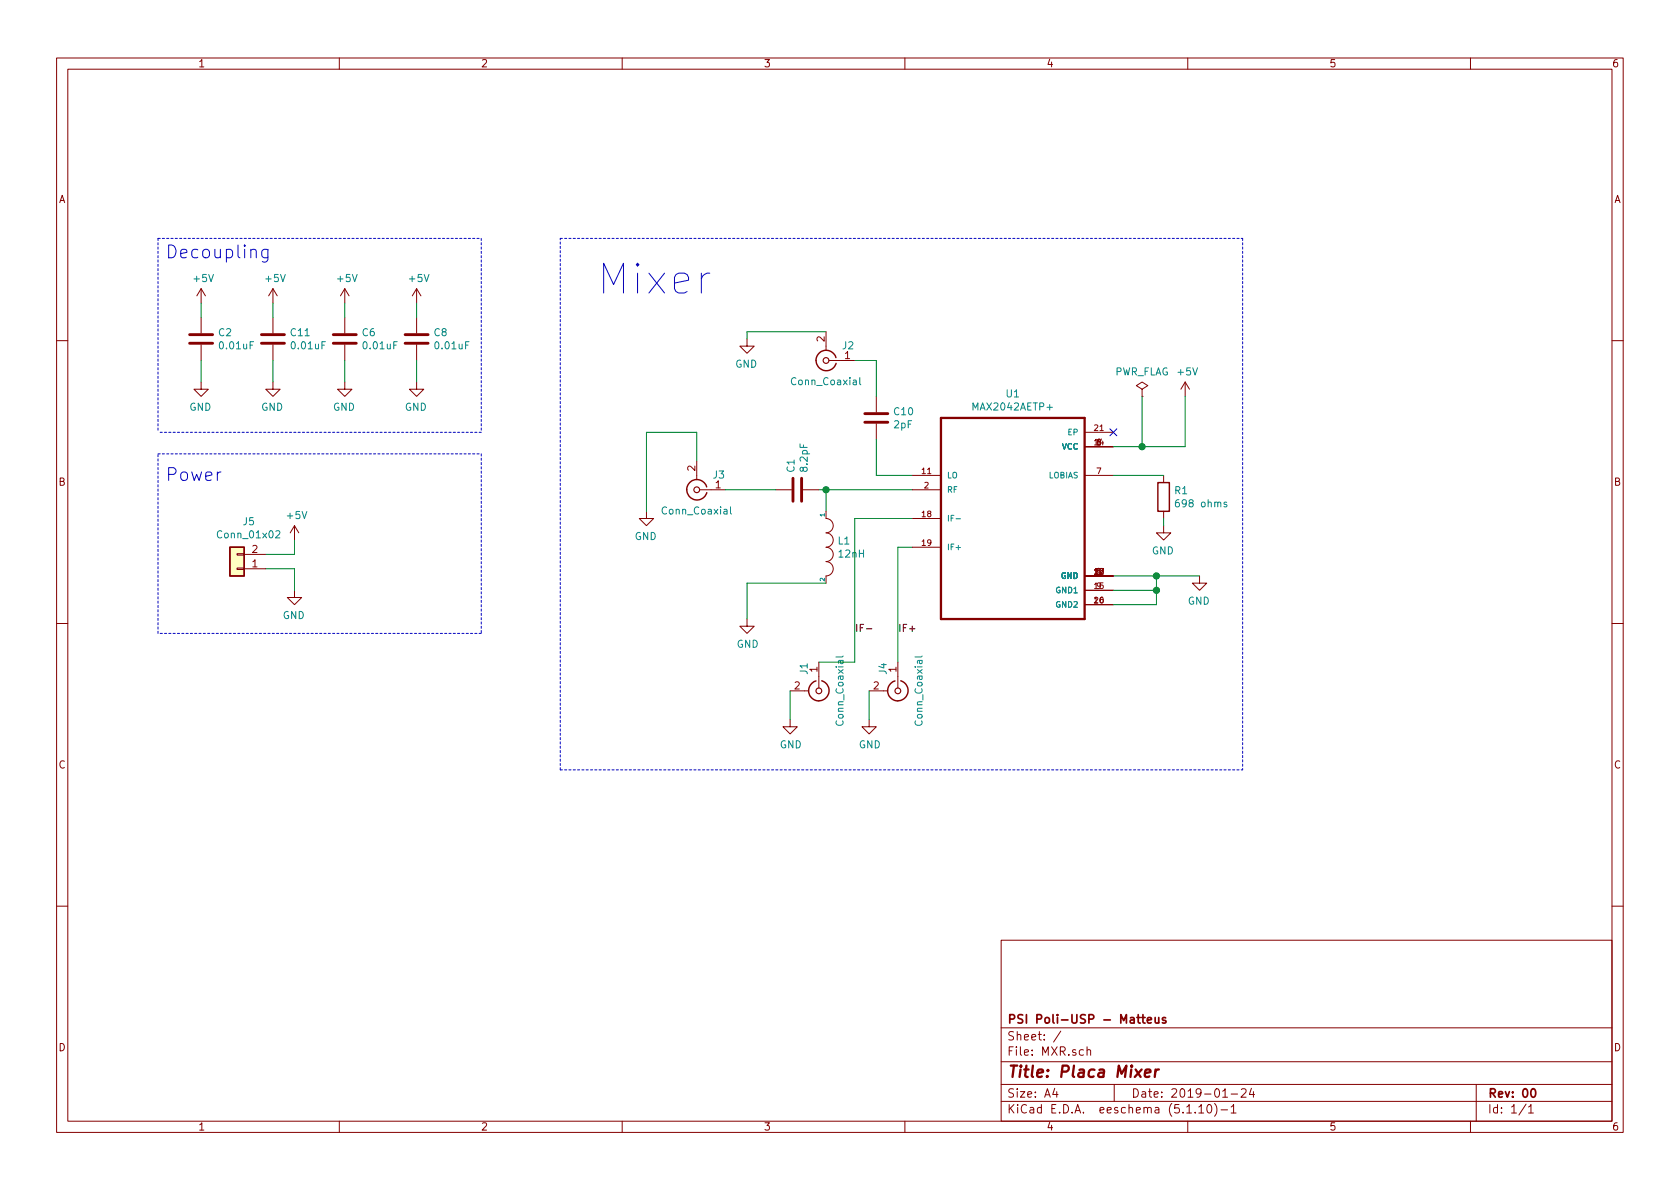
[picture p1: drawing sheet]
EESchema Schematic File Version 4
EELAYER 30 0
EELAYER END
$Descr A4 11693 8268
encoding utf-8
Sheet 1 1
Title "Placa Mixer"
Date "2019-01-24"
Rev "00"
Comp "PSI Poli-USP - Matteus"
Comment1 ""
Comment2 ""
Comment3 ""
Comment4 ""
$EndDescr
Wire Wire Line
	6250 3800 6250 4600
Wire Wire Line
	5950 3600 5950 4600
$Comp
L MXR-rescue:Conn_Coaxial-Connector-PA-rescue-Coupler-rescue-CPL-rescue J1
U 1 1
P 5700 4800
F 0 "J1" H 5500 4700 50  0000 L CNN
F 1 "Conn_Coaxial" H 5700 4950 50  0000 C CNN
F 2 "Connector_Coaxial:BNC_TEConnectivity_1478204_Vertical" H 5700 4800 50  0001 C CNN
F 3 " ~" H 5700 4800 50  0001 C CNN
	1    5700 4800
	0    1    1    0   
$EndComp
$Comp
L MXR-rescue:Conn_Coaxial-Connector-PA-rescue-Coupler-rescue-CPL-rescue J4
U 1 1
P 6250 4800
F 0 "J4" H 6050 4700 50  0000 L CNN
F 1 "Conn_Coaxial" H 6250 4950 50  0000 C CNN
F 2 "Connector_Coaxial:BNC_TEConnectivity_1478204_Vertical" H 6250 4800 50  0001 C CNN
F 3 " ~" H 6250 4800 50  0001 C CNN
	1    6250 4800
	0    1    1    0   
$EndComp
Text Notes 4150 2050 0    207  ~ 0
Mixer
Wire Wire Line
	7950 3100 7750 3100
Connection ~ 7950 3100
Wire Wire Line
	7950 2750 7950 3100
$Comp
L power:PWR_FLAG #FLG0101
U 1 1
P 7950 2750
F 0 "#FLG0101" H 7950 2825 50  0001 C CNN
F 1 "PWR_FLAG" H 7950 2923 50  0000 C CNN
F 2 "" H 7950 2750 50  0001 C CNN
F 3 "~" H 7950 2750 50  0001 C CNN
	1    7950 2750
	1    0    0    -1  
$EndComp
Wire Wire Line
	8250 3100 7950 3100
NoConn ~ 7750 3000
$Comp
L MAX2042AETP_:MAX2042AETP+ U1
U 1 1
P 7050 3600
F 0 "U1" H 7050 4470 50  0000 C CNN
F 1 "MAX2042AETP+" H 7050 4379 50  0000 C CNN
F 2 "Package_DFN_QFN:TQFN-20-1EP_5x5mm_P0.65mm_EP3.1x3.1mm" H 7050 3600 50  0001 L BNN
F 3 "Maxim Integrated" H 7050 3600 50  0001 L BNN
F 4 "None" H 7050 3600 50  0001 L BNN "Campo4"
F 5 "Unavailable" H 7050 3600 50  0001 L BNN "Campo5"
F 6 "MAX2042AETP+" H 7050 3600 50  0001 L BNN "Campo6"
F 7 "TQFN-20 Maxim" H 7050 3600 50  0001 L BNN "Campo7"
F 8 "MAX2042 Series 1.6 to 3.9 GHz Up/Down Conversion Mixer - TQFN-20EP" H 7050 3600 50  0001 L BNN "Campo8"
	1    7050 3600
	1    0    0    -1  
$EndComp
$Comp
L Device:C C1
U 1 1
P 5550 3400
F 0 "C1" H 5665 3446 50  0000 L CNN
F 1 "8.2pF" H 5665 3355 50  0000 L CNN
F 2 "Capacitor_SMD:C_0402_1005Metric" H 5588 3250 50  0001 C CNN
F 3 "~" H 5550 3400 50  0001 C CNN
	1    5550 3400
	0    -1   -1   0   
$EndComp
$Comp
L Device:R R1
U 1 1
P 8100 3450
F 0 "R1" H 8170 3496 50  0000 L CNN
F 1 "698 ohms" H 8170 3405 50  0000 L CNN
F 2 "Resistor_SMD:R_0402_1005Metric" V 8030 3450 50  0001 C CNN
F 3 "~" H 8100 3450 50  0001 C CNN
	1    8100 3450
	1    0    0    -1  
$EndComp
Wire Wire Line
	7750 3300 8100 3300
Wire Wire Line
	8100 3650 8100 3600
$Comp
L Device:C C2
U 1 1
P 1400 2350
F 0 "C2" H 1515 2396 50  0000 L CNN
F 1 "0.01uF" H 1515 2305 50  0000 L CNN
F 2 "Capacitor_SMD:C_0402_1005Metric" H 1438 2200 50  0001 C CNN
F 3 "~" H 1400 2350 50  0001 C CNN
	1    1400 2350
	1    0    0    -1  
$EndComp
$Comp
L Device:C C8
U 1 1
P 2900 2350
F 0 "C8" H 3015 2396 50  0000 L CNN
F 1 "0.01uF" H 3015 2305 50  0000 L CNN
F 2 "Capacitor_SMD:C_0402_1005Metric" H 2938 2200 50  0001 C CNN
F 3 "~" H 2900 2350 50  0001 C CNN
	1    2900 2350
	1    0    0    -1  
$EndComp
$Comp
L Device:C C6
U 1 1
P 2400 2350
F 0 "C6" H 2515 2396 50  0000 L CNN
F 1 "0.01uF" H 2515 2305 50  0000 L CNN
F 2 "Capacitor_SMD:C_0402_1005Metric" H 2438 2200 50  0001 C CNN
F 3 "~" H 2400 2350 50  0001 C CNN
	1    2400 2350
	1    0    0    -1  
$EndComp
$Comp
L Device:C C11
U 1 1
P 1900 2350
F 0 "C11" H 2015 2396 50  0000 L CNN
F 1 "0.01uF" H 2015 2305 50  0000 L CNN
F 2 "Capacitor_SMD:C_0402_1005Metric" H 1938 2200 50  0001 C CNN
F 3 "~" H 1900 2350 50  0001 C CNN
	1    1900 2350
	1    0    0    -1  
$EndComp
Wire Wire Line
	5500 5000 5500 4800
Wire Wire Line
	6050 4800 6050 5000
$Comp
L power:GND #PWR05
U 1 1
P 6050 5000
F 0 "#PWR05" H 6050 4750 50  0001 C CNN
F 1 "GND" H 6055 4827 50  0000 C CNN
F 2 "" H 6050 5000 50  0001 C CNN
F 3 "" H 6050 5000 50  0001 C CNN
	1    6050 5000
	1    0    0    -1  
$EndComp
$Comp
L power:GND #PWR04
U 1 1
P 5500 5000
F 0 "#PWR04" H 5500 4750 50  0001 C CNN
F 1 "GND" H 5505 4827 50  0000 C CNN
F 2 "" H 5500 5000 50  0001 C CNN
F 3 "" H 5500 5000 50  0001 C CNN
	1    5500 5000
	1    0    0    -1  
$EndComp
Wire Wire Line
	5950 4600 5700 4600
Wire Wire Line
	5200 4050 5200 4300
Wire Wire Line
	5750 4050 5200 4050
$Comp
L power:GND #PWR03
U 1 1
P 5200 4300
F 0 "#PWR03" H 5200 4050 50  0001 C CNN
F 1 "GND" H 5205 4127 50  0000 C CNN
F 2 "" H 5200 4300 50  0001 C CNN
F 3 "" H 5200 4300 50  0001 C CNN
	1    5200 4300
	1    0    0    -1  
$EndComp
Wire Wire Line
	5750 3400 6350 3400
Connection ~ 5750 3400
Wire Wire Line
	5750 3550 5750 3400
$Comp
L pspice:INDUCTOR L1
U 1 1
P 5750 3800
F 0 "L1" V 5704 3878 50  0000 L CNN
F 1 "12nH" V 5795 3878 50  0000 L CNN
F 2 "Inductor_SMD:L_0402_1005Metric" H 5750 3800 50  0001 C CNN
F 3 "~" H 5750 3800 50  0001 C CNN
	1    5750 3800
	0    1    1    0   
$EndComp
Wire Wire Line
	5700 3400 5750 3400
Wire Wire Line
	5050 3400 5400 3400
Wire Wire Line
	4500 3000 4500 3550
Wire Wire Line
	4850 3000 4500 3000
Wire Wire Line
	4850 3200 4850 3000
Wire Wire Line
	6350 3600 5950 3600
Wire Wire Line
	6350 3800 6250 3800
Wire Wire Line
	5200 2300 5200 2350
Wire Wire Line
	5750 2300 5200 2300
$Comp
L MXR-rescue:GND-power-PA-rescue-Coupler-rescue-CPL-rescue #PWR02
U 1 1
P 5200 2350
F 0 "#PWR02" H 5200 2100 50  0001 C CNN
F 1 "GND" H 5205 2177 50  0000 C CNN
F 2 "" H 5200 2350 50  0001 C CNN
F 3 "" H 5200 2350 50  0001 C CNN
	1    5200 2350
	-1   0    0    -1  
$EndComp
Wire Wire Line
	6100 2500 6100 2750
Wire Wire Line
	5950 2500 6100 2500
$Comp
L MXR-rescue:Conn_Coaxial-Connector-PA-rescue-Coupler-rescue-CPL-rescue J2
U 1 1
P 5750 2500
F 0 "J2" H 5550 2400 50  0000 L CNN
F 1 "Conn_Coaxial" H 5750 2650 50  0000 C CNN
F 2 "fp:SMA_Amphenol_901-9215_EdgeMount" H 5750 2500 50  0001 C CNN
F 3 " ~" H 5750 2500 50  0001 C CNN
	1    5750 2500
	-1   0    0    1   
$EndComp
Wire Wire Line
	6100 3300 6100 3050
Wire Wire Line
	6350 3300 6100 3300
$Comp
L Device:C C10
U 1 1
P 6100 2900
F 0 "C10" H 6215 2946 50  0000 L CNN
F 1 "2pF" H 6215 2855 50  0000 L CNN
F 2 "SamacSys_Parts:CAPC1005X55N" H 6138 2750 50  0001 C CNN
F 3 "~" H 6100 2900 50  0001 C CNN
	1    6100 2900
	1    0    0    -1  
$EndComp
Wire Wire Line
	1900 2650 1900 2500
Wire Wire Line
	8250 3100 8250 2750
$Comp
L power:+5V #PWR07
U 1 1
P 8250 2750
F 0 "#PWR07" H 8250 2600 50  0001 C CNN
F 1 "+5V" H 8265 2923 50  0000 C CNN
F 2 "" H 8250 2750 50  0001 C CNN
F 3 "" H 8250 2750 50  0001 C CNN
	1    8250 2750
	1    0    0    -1  
$EndComp
$Comp
L MXR-rescue:GND-power-PA-rescue-Coupler-rescue-CPL-rescue #PWR09
U 1 1
P 1900 2650
F 0 "#PWR09" H 1900 2400 50  0001 C CNN
F 1 "GND" H 1905 2477 50  0000 C CNN
F 2 "" H 1900 2650 50  0001 C CNN
F 3 "" H 1900 2650 50  0001 C CNN
	1    1900 2650
	-1   0    0    -1  
$EndComp
$Comp
L MXR-rescue:GND-power-PA-rescue-Coupler-rescue-CPL-rescue #PWR01
U 1 1
P 4500 3550
F 0 "#PWR01" H 4500 3300 50  0001 C CNN
F 1 "GND" H 4505 3377 50  0000 C CNN
F 2 "" H 4500 3550 50  0001 C CNN
F 3 "" H 4500 3550 50  0001 C CNN
	1    4500 3550
	-1   0    0    -1  
$EndComp
$Comp
L MXR-rescue:GND-power-PA-rescue-Coupler-rescue-CPL-rescue #PWR06
U 1 1
P 8100 3650
F 0 "#PWR06" H 8100 3400 50  0001 C CNN
F 1 "GND" H 8105 3477 50  0000 C CNN
F 2 "" H 8100 3650 50  0001 C CNN
F 3 "" H 8100 3650 50  0001 C CNN
	1    8100 3650
	-1   0    0    -1  
$EndComp
Connection ~ 8050 4100
Wire Wire Line
	8050 4200 8050 4100
Wire Wire Line
	7750 4200 8050 4200
Wire Wire Line
	8050 4000 8350 4000
Connection ~ 8050 4000
Wire Wire Line
	8050 4100 8050 4000
Wire Wire Line
	7750 4100 8050 4100
Wire Wire Line
	7750 4000 8050 4000
$Comp
L MXR-rescue:GND-power-PA-rescue-Coupler-rescue-CPL-rescue #PWR08
U 1 1
P 8350 4000
F 0 "#PWR08" H 8350 3750 50  0001 C CNN
F 1 "GND" H 8355 3827 50  0000 C CNN
F 2 "" H 8350 4000 50  0001 C CNN
F 3 "" H 8350 4000 50  0001 C CNN
	1    8350 4000
	-1   0    0    -1  
$EndComp
$Comp
L MXR-rescue:Conn_Coaxial-Connector-PA-rescue-Coupler-rescue-CPL-rescue J3
U 1 1
P 4850 3400
F 0 "J3" H 4650 3300 50  0000 L CNN
F 1 "Conn_Coaxial" H 4850 3550 50  0000 C CNN
F 2 "fp:SMA_Amphenol_901-9215_EdgeMount" H 4850 3400 50  0001 C CNN
F 3 " ~" H 4850 3400 50  0001 C CNN
	1    4850 3400
	-1   0    0    1   
$EndComp
$Comp
L power:+5V #PWR0101
U 1 1
P 2900 2100
F 0 "#PWR0101" H 2900 1950 50  0001 C CNN
F 1 "+5V" H 2915 2273 50  0000 C CNN
F 2 "" H 2900 2100 50  0001 C CNN
F 3 "" H 2900 2100 50  0001 C CNN
	1    2900 2100
	1    0    0    -1  
$EndComp
$Comp
L power:+5V #PWR0102
U 1 1
P 2400 2100
F 0 "#PWR0102" H 2400 1950 50  0001 C CNN
F 1 "+5V" H 2415 2273 50  0000 C CNN
F 2 "" H 2400 2100 50  0001 C CNN
F 3 "" H 2400 2100 50  0001 C CNN
	1    2400 2100
	1    0    0    -1  
$EndComp
$Comp
L power:+5V #PWR0103
U 1 1
P 1900 2100
F 0 "#PWR0103" H 1900 1950 50  0001 C CNN
F 1 "+5V" H 1915 2273 50  0000 C CNN
F 2 "" H 1900 2100 50  0001 C CNN
F 3 "" H 1900 2100 50  0001 C CNN
	1    1900 2100
	1    0    0    -1  
$EndComp
$Comp
L power:+5V #PWR0104
U 1 1
P 1400 2100
F 0 "#PWR0104" H 1400 1950 50  0001 C CNN
F 1 "+5V" H 1415 2273 50  0000 C CNN
F 2 "" H 1400 2100 50  0001 C CNN
F 3 "" H 1400 2100 50  0001 C CNN
	1    1400 2100
	1    0    0    -1  
$EndComp
$Comp
L MXR-rescue:GND-power-PA-rescue-Coupler-rescue-CPL-rescue #PWR0105
U 1 1
P 1400 2650
F 0 "#PWR0105" H 1400 2400 50  0001 C CNN
F 1 "GND" H 1405 2477 50  0000 C CNN
F 2 "" H 1400 2650 50  0001 C CNN
F 3 "" H 1400 2650 50  0001 C CNN
	1    1400 2650
	-1   0    0    -1  
$EndComp
$Comp
L MXR-rescue:GND-power-PA-rescue-Coupler-rescue-CPL-rescue #PWR0106
U 1 1
P 2400 2650
F 0 "#PWR0106" H 2400 2400 50  0001 C CNN
F 1 "GND" H 2405 2477 50  0000 C CNN
F 2 "" H 2400 2650 50  0001 C CNN
F 3 "" H 2400 2650 50  0001 C CNN
	1    2400 2650
	-1   0    0    -1  
$EndComp
$Comp
L MXR-rescue:GND-power-PA-rescue-Coupler-rescue-CPL-rescue #PWR0107
U 1 1
P 2900 2650
F 0 "#PWR0107" H 2900 2400 50  0001 C CNN
F 1 "GND" H 2905 2477 50  0000 C CNN
F 2 "" H 2900 2650 50  0001 C CNN
F 3 "" H 2900 2650 50  0001 C CNN
	1    2900 2650
	-1   0    0    -1  
$EndComp
Wire Wire Line
	2900 2200 2900 2100
Wire Wire Line
	2900 2650 2900 2500
Wire Wire Line
	2400 2650 2400 2500
Wire Wire Line
	2400 2200 2400 2100
Wire Wire Line
	1400 2650 1400 2500
Wire Wire Line
	1400 2200 1400 2100
Wire Wire Line
	1900 2200 1900 2100
Wire Notes Line
	1100 1650 3350 1650
Text Notes 1150 1800 0    89   ~ 0
Decoupling
Wire Notes Line
	3350 3000 1100 3000
Wire Notes Line
	3350 1650 3350 3000
Wire Notes Line
	1100 1650 1100 3000
Wire Notes Line
	8650 1650 8650 5350
Wire Notes Line
	3900 5350 3900 1650
Wire Notes Line
	3900 1650 8650 1650
Wire Notes Line
	3900 5350 8650 5350
$Comp
L Connector_Generic:Conn_01x02 J5
U 1 1
P 1650 3950
F 0 "J5" H 1568 3625 50  0000 C CNN
F 1 "Conn_01x02" H 1568 3716 50  0000 C CNN
F 2 "Connector_Phoenix_MSTB:PhoenixContact_MSTBVA_2,5_2-G-5,08_1x02_P5.08mm_Vertical" H 1650 3950 50  0001 C CNN
F 3 "~" H 1650 3950 50  0001 C CNN
	1    1650 3950
	-1   0    0    1   
$EndComp
$Comp
L MXR-rescue:GND-power-PA-rescue-Coupler-rescue-CPL-rescue #PWR0108
U 1 1
P 2050 4100
F 0 "#PWR0108" H 2050 3850 50  0001 C CNN
F 1 "GND" H 2055 3927 50  0000 C CNN
F 2 "" H 2050 4100 50  0001 C CNN
F 3 "" H 2050 4100 50  0001 C CNN
	1    2050 4100
	-1   0    0    -1  
$EndComp
$Comp
L power:+5V #PWR0109
U 1 1
P 2050 3750
F 0 "#PWR0109" H 2050 3600 50  0001 C CNN
F 1 "+5V" H 2065 3923 50  0000 C CNN
F 2 "" H 2050 3750 50  0001 C CNN
F 3 "" H 2050 3750 50  0001 C CNN
	1    2050 3750
	1    0    0    -1  
$EndComp
Wire Wire Line
	1850 3850 2050 3850
Wire Wire Line
	2050 3850 2050 3750
Wire Wire Line
	1850 3950 2050 3950
Wire Wire Line
	2050 3950 2050 4100
Text Notes 1150 3350 0    89   ~ 0
Power
Wire Notes Line
	1100 3150 3350 3150
Wire Notes Line
	3350 3150 3350 4400
Wire Notes Line
	3350 4400 1100 4400
Wire Notes Line
	1100 4400 1100 3150
Text Label 5950 4400 0    50   ~ 0
IF-
Text Label 6250 4400 0    50   ~ 0
IF+
$EndSCHEMATC
